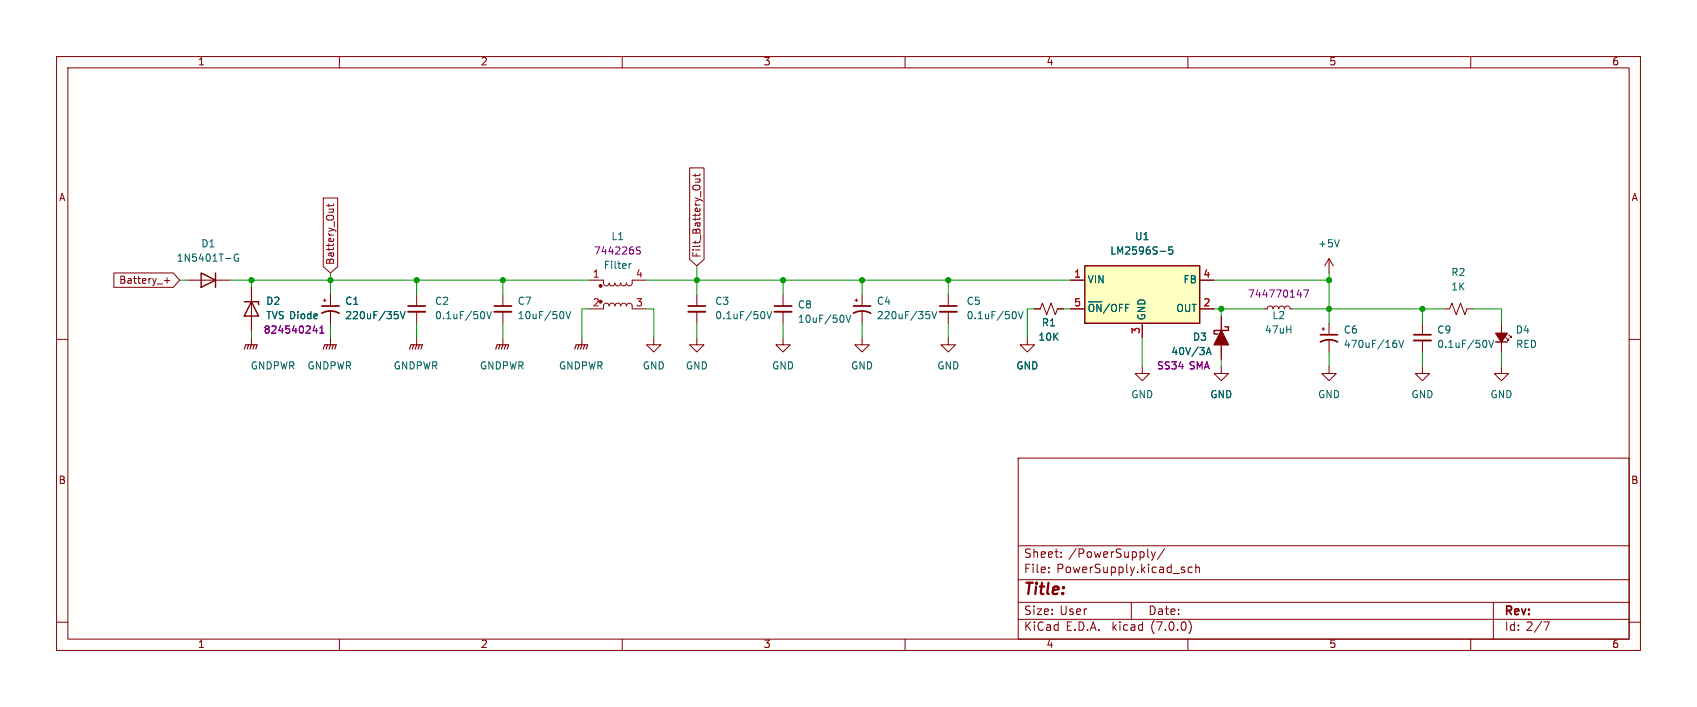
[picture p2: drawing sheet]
<svg xmlns="http://www.w3.org/2000/svg" width="300mm" height="125mm" viewBox="0 0 300 125" stroke-linecap="round" stroke-linejoin="round" font-family="sans-serif">
<g fill="none" stroke="#840000" stroke-width=".18">
<path d="M10 10h280v105h-280zM12 12h276v101h-276zM60 10v2M110 10v2M160 10v2M210 10v2M260 10v2M57.1 35h2.6v12.1l-1.3 1.2-1.3-1.2zM58.1 36.1v.5M59 36.1l-.2 .3h-1.1M121.9 29.7h2.6v16.2l-1.3 1.1-1.3-1.1zM122.9 31.7h.8"/>
<path d="M122.9 30.7v.5M123.6 31.7l.1 .1v.3l-.8 .1M123.7 30.7l-.1 .3h-1.1M10 60h2M20.1 48.3h10.5l1.1 1.2-1.1 1.3h-10.5zM29.1 49.6h.9M29.5 49.1v1M33 49.5h7.6M44.4 50.8v7.6M44.4 59.7v1.3M57.1 53.1h.6M57.4 52.8v.5"/>
<path d="M58.4 52.1v2M58.4 55.1v2.1M58.4 59.7v1.3M73.7 52.1v2M73.7 55.1v2.1M73.7 59.7v1.3M88.9 52.1v2M88.9 55.1v2.1M88.9 59.7v1.3M102.9 59.7v1.3M104.1 49.5h2.6v.8l.5 .2 .3-.1 .2-.4 .1 .4 .3 .1 .5-.1 .1-.4 .1 .3 .3 .2 .4-.1 .2-.4 .2 .4 .5 .1 .2-.2 .1-.3 .2 .4 .4 .1 .4-.2 .1-.8h2.5M104.1 54.6h2.6v-.7l.5-.3 .4 .2 .1 .3 .1-.3 .3-.2 .4 .1 .2 .4 .1-.3 .3-.2 .4 .1 .2 .4 .2-.4 .4-.1 .3 .2 .1 .3 .2-.4 .4-.1 .4 .3 .1 .7h2.5"/>
<path d="M115.6 59.7v1.3h1.2l-1.2 1.2-1.3-1.2h1.3M123.2 59.7v1.3h1.3l-1.3 1.2-1.3-1.2h1.3M123.2 52.1v2M123.2 55.1v2.1M138.4 59.7v1.3h1.3l-1.3 1.2-1.2-1.2h1.2M138.4 52.1v2M138.4 55.1v2.1M151.1 53.1h.5M151.4 52.8v.5M152.4 59.7v1.3h1.3l-1.3 1.2-1.3-1.2h1.3M152.4 52.1v2M152.4 55.1v2.1"/>
<path d="M167.6 59.7v1.3h1.3l-1.3 1.2-1.2-1.2h1.2M167.6 52.1v2M167.6 55.1v2.1M181.6 59.7v1.3h1.3l-1.3 1.2-1.3-1.2h1.3M182.9 54.6h1l.4-1 .7 2 .8-2 .8 2 .3-1h1.1M189.2 49.5h2.6M189.2 54.6h2.6M201.9 57.2v2.5M212.1 49.5h2.5M212.1 54.6h2.5M215.9 55.9v7.6M223.5 54.6h.5l.2-.4 .3-.1 .4 .2 .1 .3 .2-.4 .4-.1 .3 .2 .2 .3 .1-.4 .4-.1 .3 .2 .2 .3 .1-.4 .4-.1 .4 .2 .1 .3h.5"/>
<path d="M233.7 58.2h.5M233.9 57.9v.5M234.9 45.7v2.6M234.9 57.2v2M234.9 45.7l-.7 1.3M234.9 45.7l.8 1.3M251.5 57.2v2M255.3 54.6h1l.4-1 .7 2 .8-2 .8 2 .3-1h1M265.4 57.2v5M266.2 59.7l.5 .5v-.3v.3h-.3M266.7 59.2l.5 .5v-.3v.3h-.2M288 60h2"/>
<path d="M201.9 64.8v1.2h1.3l-1.3 1.3-1.2-1.3h1.2M215.9 64.8v1.2h1.3l-1.3 1.3-1.3-1.3h1.3M234.9 64.8v1.2h1.3l-1.3 1.3-1.2-1.3h1.2M234.9 60.2v2M251.5 64.8v1.2h1.2l-1.2 1.3-1.3-1.3h1.3M251.5 60.2v2M265.4 64.8v1.2h1.3l-1.3 1.3-1.2-1.3h1.2M180 81h108v32h-108zM180 96.5h108M187.6 98.4v.1M187.6 97.6v.2M203.5 97.5l.4 1"/>
<path d="M203.9 98.5l-.1 .4-.3 .1M204.3 97.5l-.4 1M205.9 97l-1.3 1.9M211.4 99.7v1.5M10 110h2M60 113v2M110 113v2M160 113v2M180 109.5h108M180 106.5h108M180 102.5h108M185.4 101.1v.1"/>
<path d="M185.4 100.3v.2M200 106.5v3M210 113v2M210.2 109.7a1.72 1.72 0 0 1 0 2.3M210.8 100.3l-.5-.1-.3 .3v.5l.2 .2h.6M211.4 100.4l.2-.2 .4 .1v.9M260 113v2M264 106.5v6.5M272.9 109.9h1l-.6 1.5M288 110h2"/>
</g>
<path d="M72.1 55.1h3.1M87.4 55.1h3M121.7 55.1h3M136.9 55.1h3.1M166.1 55.1h3.1M249.9 60.2h3.1" fill="none" stroke="#840000" stroke-width=".33"/>
<path d="M56.9 55.4a3.2 3.2 0 0 1 3 0M56.9 54.1h3M72.1 54.1h3.1M87.4 54.1h3M121.7 54.1h3M136.9 54.1h3.1M150.9 55.4a3.2 3.2 0 0 1 3 0M150.9 54.1h3M166.1 54.1h3.1M233.4 59.2h3.1M249.9 59.2h3.1M233.4 60.5a3.2 3.2 0 0 1 3.1 0" fill="none" stroke="#840000" stroke-width=".3"/>
<g fill="none" stroke="#006464" stroke-width=".18">
<path d="M42.1 45a.59 .59 0 0 0-.7 .6 .59 .59 0 0 0 .7 .5l.1-.5h-.3M69.7 55.1h.6M70.2 55.6l.2 .2v.3l-.2 .2M70.8 55.1l.4 1.2 .4-1.2M85.6 55.2l.1 .4-.1 .6M86 55.1l.5 1.3 .4-1.3M100 55.1l.5 1.2 .4-1.2M111.6 46.6l-.4 .3M135.1 55.2l.1 .4-.1 .6M135.6 55.1l.4 1.3 .4-1.3M149.6 55.7l.4 1.3 .4-1.3M163.7 55.1h.6"/>
<path d="M164.1 55.6l.3 .2v.3l-.3 .2M164.7 55.1l.5 1.2 .4-1.2M179.5 55.2l.2 .4-.2 .6M180 55.1l.4 1.3 .5-1.3M192.4 53.4h2.4M192.5 54.2a.42 .42 0 0 1 .4-.4 .42 .42 0 0 1 .5 .4M194.6 53.8v1.3l-.7-1.3v1.3M196.1 53.7l-1 1.7M196.5 54.2a.42 .42 0 0 1 .4-.4 .42 .42 0 0 1 .5 .4M198.5 53.8h-.6v1.3M199.6 53.8h-.6v1.3M205.1 44.4h1"/>
<path d="M207.3 43.6h-.6l-.1 .7 .2-.2 .4 .1 .1 .2v.4l-.2 .1-.5-.1M236.8 42.4l-.5 1.2M213.3 62.7l.4-1.3 .4 1.3M213.4 62.3h.6M246.6 60.2h.2M246.7 60.6l.2 .3v.3l-.2 .2M247.3 60.2l.4 1.2 .4-1.2M262.7 60.3l.1 .3-.1 .7M263.2 60.2l.4 1.2 .5-1.2"/>
</g>
<path d="M191.8 47h20.3v10.2h-20.3z" fill="#ffffc2" stroke="#ffffc2" stroke-width=".18"/>
<path d="M35.6 48.3l2.5 1.2-2.5 1.3zM38.1 48.3v2.5M43.2 53.3h2.5v.5M44.4 53.3l1.3 2.6h-2.5zM191.8 47h20.3v10.2h-20.3zM216.5 57.8h.7v.6h-2.6v.7h.7M264.4 60.5h2" fill="none" stroke="#840000" stroke-width=".25"/>
<g fill="none" stroke="#840000" stroke-width=".2">
<path d="M43.2 61.7l.2-.7h2.1l-.3 .7M43.9 61l-.2 .7M44.4 61l-.2 .7M45 61l-.3 .7M57.1 61.7l.3-.7h2l-.2 .7M57.9 61l-.2 .7M58.4 61l-.2 .7M58.9 61l-.2 .7M72.4 61.7l.2-.7h2.1l-.3 .7M73.2 61l-.3 .7M73.7 61l-.3 .7M74.2 61l-.3 .7"/>
<path d="M87.6 61.7l.3-.7h2l-.2 .7M88.4 61l-.3 .7M88.9 61l-.3 .7M89.4 61l-.2 .7M101.6 61.7l.3-.7h2l-.3 .7M102.4 61l-.3 .7M102.9 61l-.3 .7M103.4 61l-.3 .7"/>
</g>
<g fill="#840000" stroke="#840000" stroke-width=".18">
<circle cx="106.2" cy="53.3" r=".25"/>
<circle cx="106.2" cy="50.5" r=".25"/>
</g>
<path d="M55.3 58.5h.8M55.9 58v.9M56.5 58.9h.8M56.5 58l.4-.4v1.3M112.5 44l.7 .6-.2 .3h-.5M113.2 43.7l-.5-.1-.2 .3M229.3 52.1h.8M230.5 51.3h.8l-.5 1.2" fill="none" stroke="#840084" stroke-width=".18"/>
<g fill="#840000" stroke="#840000" stroke-width=".25">
<path d="M215.9 58.4l1.3 2.6h-2.6z"/>
<path d="M264.4 58.9h2l-1 1.6z"/>
</g>
<g fill="none" stroke="#009600" stroke-width=".18">
<path d="M31.7 49.5h1.3M40.6 49.5h63.5M44.4 49.5v1.3M44.4 58.4v1.3M58.4 48.3v3.8M58.4 57.2v2.5M73.7 49.5v2.6M73.7 57.2v2.5M88.9 49.5v2.6M88.9 57.2v2.5M104.1 54.6h-1.2v5.1M114.3 54.6h1.3v5.1"/>
<path d="M114.3 49.5h74.9M123.2 47v5.1M123.2 57.2v2.5M138.4 49.5v2.6M138.4 57.2v2.5M152.4 49.5v2.6M152.4 57.2v2.5M167.6 49.5v2.6M167.6 57.2v2.5M182.9 54.6h-1.3v5.1M188 54.6h1.2M201.9 59.7v5.1"/>
<path d="M214.6 54.6h8.9M214.6 49.5h20.3M215.9 54.6v1.3M228.6 54.6h26.7M234.9 48.3v8.9M251.5 54.6v2.6M260.3 54.6h5.1v2.6M215.9 63.5v1.3M234.9 62.2v2.6M251.5 62.2v2.6M265.4 62.2v2.6"/>
</g>
<g fill="#009600" stroke="#009600" stroke-width=".18">
<circle cx="167.6" cy="49.5" r=".46"/>
<circle cx="152.4" cy="49.5" r=".46"/>
<circle cx="215.9" cy="54.6" r=".46"/>
<circle cx="88.9" cy="49.5" r=".46"/>
<circle cx="138.4" cy="49.5" r=".46"/>
<circle cx="123.2" cy="49.5" r=".46"/>
<circle cx="44.4" cy="49.5" r=".46"/>
<circle cx="58.4" cy="49.5" r=".46"/>
<circle cx="73.7" cy="49.5" r=".46"/>
<circle cx="234.9" cy="54.6" r=".46"/>
<circle cx="251.5" cy="54.6" r=".46"/>
<circle cx="234.9" cy="49.5" r=".46"/>
</g>
<text font-size="2.8" fill="#840000" x="181" y="105.8">Title:</text>
<g font-size="2.1" fill="#840000">
<text x="181" y="101.6">File:</text>
<text x="181" y="98.9">Sheet:</text>
<text x="186.8" y="101.6">PowerSupply.kicad_sch</text>
<text x="188.9" y="98.9">/PowerSupply/</text>
<text x="181" y="111.8">KiCad</text>
<text x="181" y="109">Size:</text>
<text x="187.3" y="109">User</text>
<text x="188.4" y="111.8">E.D.A.</text>
<text x="196.7" y="111.8">kicad</text>
<text x="203" y="109">Date:</text>
<text x="203.6" y="111.8">(7.0.0)</text>
<text x="266" y="109.2">Rev:</text>
<text x="266" y="111.8">Id: 2/7</text>
</g>
<g font-size="1.8" fill="#840000">
<text x="35" y="11.8">1</text>
<text x="85" y="11.8">2</text>
<text x="135" y="11.8">3</text>
<text x="185" y="11.8">4</text>
<text x="235" y="11.8">5</text>
<text x="285" y="11.8">6</text>
<text x="10.4" y="35.8">A</text>
<text x="288.4" y="35.8">A</text>
<text x="59.3" y="46.8" transform="rotate(-90 59.3 46.8)">Battery_Out</text>
<text x="124.1" y="45.6" transform="rotate(-90 124.1 45.6)">Filt_Battery_Out</text>
<text x="20.9" y="50.4">Battery_+</text>
<text x="10.3" y="85.8">B</text>
<text x="288.3" y="85.8">B</text>
<text x="35" y="114.8">1</text>
<text x="85" y="114.8">2</text>
<text x="135" y="114.8">3</text>
<text x="185" y="114.8">4</text>
<text x="235" y="114.8">5</text>
<text x="285" y="114.8">6</text>
</g>
<g font-size="1.8" fill="#006464">
<text x="31.2" y="46.5">1N5401T-G</text>
<text x="35.5" y="44">D1</text>
<text x="106.7" y="47.8">Filter</text>
<text x="108" y="42.7">L1</text>
<text x="196.2" y="45.3">LM2596S-5</text>
<text x="200.6" y="42.7">U1</text>
<text x="233" y="44">+5V</text>
<text x="192.3" y="50.4">VIN</text>
<text x="209.1" y="50.4">FB</text>
<text x="256.5" y="49.1">R2</text>
<text x="256.5" y="51.6">1K</text>
<text x="47" y="54.2">D2</text>
<text x="47" y="56.7">TVS Diode</text>
<text x="61" y="54.2">C1</text>
<text x="61" y="56.7">220uF/35V</text>
<text x="76.8" y="54.2">C2</text>
<text x="76.8" y="56.7">0.1uF/50V</text>
<text x="91.4" y="54.2">C7</text>
<text x="91.4" y="56.7">10uF/50V</text>
<text x="126.4" y="54.2">C3</text>
<text x="126.4" y="56.7">0.1uF/50V</text>
<text x="141" y="54.8">C8</text>
<text x="141" y="57.3">10uF/50V</text>
<text x="154.9" y="54.2">C4</text>
<text x="154.9" y="56.7">220uF/35V</text>
<text x="170.8" y="54.2">C5</text>
<text x="170.8" y="56.7">0.1uF/50V</text>
<text x="184.1" y="58">R1</text>
<text x="192.3" y="56">~{ON}/OFF</text>
<text x="202.8" y="56.6" transform="rotate(-90 202.8 56.6)">GND</text>
<text x="207.8" y="55.4">OUT</text>
<text x="223.5" y="59.2">47uH</text>
<text x="224.9" y="56.7">L2</text>
<text x="237.5" y="59.2">C6</text>
<text x="254" y="59.2">C9</text>
<text x="267.9" y="59.2">D4</text>
<text x="44.3" y="65.6">GNDPWR</text>
<text x="54.3" y="65.6">GNDPWR</text>
<text x="69.5" y="65.6">GNDPWR</text>
<text x="84.8" y="65.6">GNDPWR</text>
<text x="98.7" y="65.6">GNDPWR</text>
<text x="113.6" y="65.6">GND</text>
<text x="121.2" y="65.6">GND</text>
<text x="136.4" y="65.6">GND</text>
<text x="150.4" y="65.6">GND</text>
<text x="165.6" y="65.6">GND</text>
<text x="179.6" y="65.6">GND</text>
<text x="183.5" y="60.5">10K</text>
<text x="207" y="63.1">40V/3A</text>
<text x="210.8" y="60.5">D3</text>
<text x="237.5" y="61.8">470uF/16V</text>
<text x="254" y="61.8">0.1uF/50V</text>
<text x="268" y="61.8">RED</text>
<text x="199.9" y="70.7">GND</text>
<text x="213.9" y="70.7">GND</text>
<text x="233" y="70.7">GND</text>
<text x="249.5" y="70.7">GND</text>
<text x="263.4" y="70.7">GND</text>
</g>
<g font-size="1.8" fill="#840084">
<text x="104.9" y="45.3">744226S</text>
<text x="220.6" y="52.9">744770147</text>
<text x="46.6" y="59.2">824540241</text>
<text x="204.5" y="65.6">SS34</text>
<text x="210.2" y="65.6">SMA</text>
</g>
<g font-size="1.8" fill="#a90000">
<text x="104.7" y="49.3">1</text>
<text x="112.4" y="49.3">4</text>
<text x="189.8" y="49.3">1</text>
<text x="212.7" y="49.3">4</text>
<text x="104.7" y="54.4">2</text>
<text x="112.4" y="54.4">3</text>
<text x="189.8" y="54.4">5</text>
<text x="201.7" y="59.1" transform="rotate(-90 201.7 59.1)">3</text>
<text x="212.7" y="54.4">2</text>
</g>
</svg>
